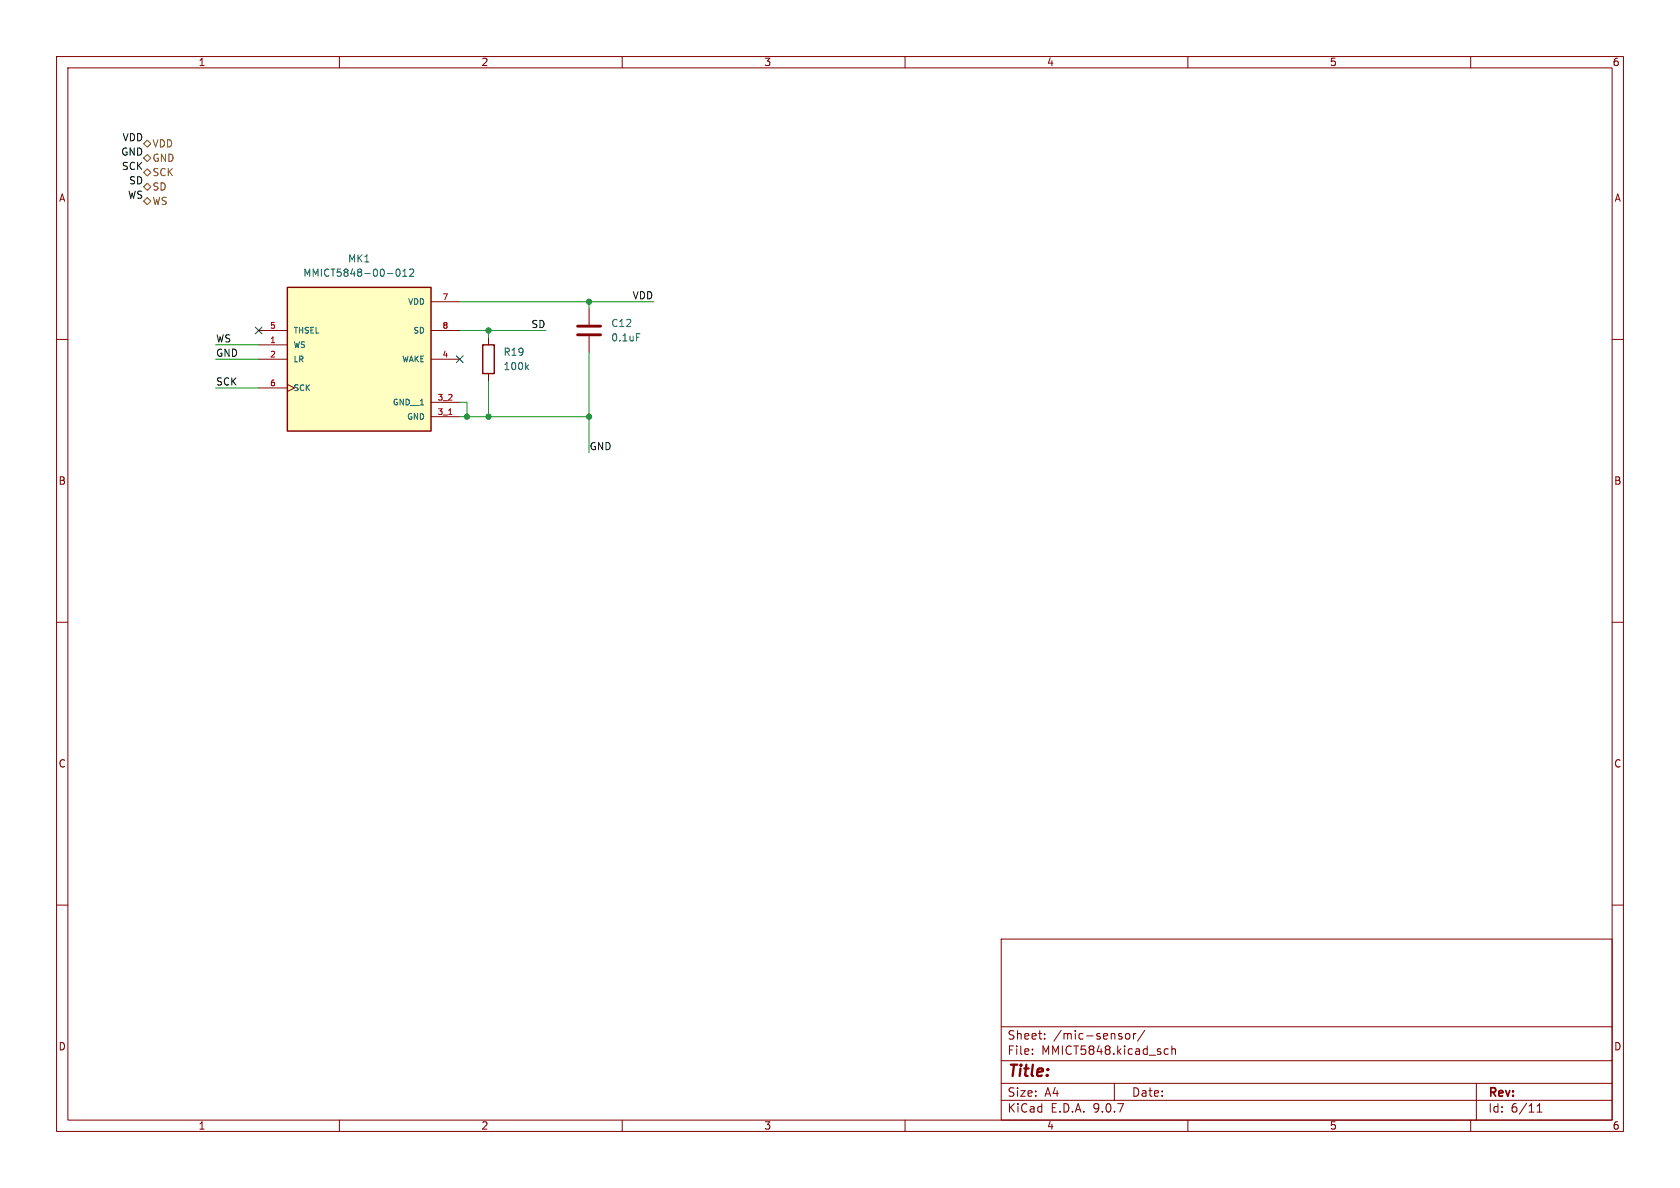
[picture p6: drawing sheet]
<svg xmlns="http://www.w3.org/2000/svg" width="297mm" height="210mm" viewBox="0 0 297 210" stroke-linecap="round" stroke-linejoin="round" font-family="sans-serif">
<g fill="none" stroke="#840000" stroke-width=".18">
<path d="M10 10h277v190h-277zM12 12h273v186h-273zM60 10v2M110 10v2M160 10v2M210 10v2M260 10v2M10 60h2M285 60h2M10 110h2M285 110h2M10 160h2"/>
<path d="M177 166h108v32h-108zM285 160h2M60 198v2M110 198v2M160 198v2M177 194.5h108M177 191.5h108M177 187.5h108M177 181.5h108M182.5 186.3v.1M182.5 185.5v.1M184.7 183.6v.1"/>
<path d="M184.7 182.8v.1M197 191.5v3M198.3 183.3v.3M199.1 182.8l.4-.1 .2 .3v.4l-.2 .3-.4-.1-.1-.2v-.4zM200.4 182.7v1M200.8 182.7l-.3 .1-.1 .2M202.4 182.1l-1.3 2M206 186.3h.5M206 185.5h.5M207.2 185.5l.2-.1 .3 .1 .1 .9M207.2 184.9v1.5M210 198v2"/>
<path d="M260 198v2M261 191.5v6.5M271.7 196.6h.9M271.7 195.5l.5-.4v1.5"/>
</g>
<path d="M50.8 50.8h25.4v25.4h-25.4z" fill="#ffffc2"/>
<path d="M50.8 50.8h25.4v25.4h-25.4zM85.3 61h2.1v5h-2.1z" fill="none" stroke="#840000" stroke-width=".25"/>
<g fill="none" stroke="#840000" stroke-width=".18">
<path d="M45.7 58.4h5.1M76.2 58.4h5.1M76.2 53.3h5.1M86.4 59.7v1.3M104.1 54.6v2.8M104.1 59.4v2.8M45.7 61h5.1M45.7 63.5h5.1M45.7 68.6h5.1M50.8 67.9l1.3 .7-1.3 .6M76.2 63.5h5.1M76.2 71.1h5.1"/>
<path d="M76.2 73.7h5.1M86.4 66v1.3"/>
</g>
<path d="M79.3 73.3h.6" fill="none" stroke="#a90000" stroke-width=".18"/>
<path d="M70.2 47.6h.1a.68 .68 0 0 1 .4 .6 .68 .68 0 0 1-.4 .6 .84 .84 0 0 1-.1-1.2zM71.2 48.8h.7M71.2 47.9l.4-.3v1.2M72.4 47.7l.5-.1 .2 .3-.7 .9h.7M112.5 59h.6M93.1 64.9l.3 .4M93.4 64.5l-.5 .5" fill="none" stroke="#006464" stroke-width=".18"/>
<path d="M102.1 57.7h4.1M102.1 59.2h4.1" fill="none" stroke="#840000" stroke-width=".51"/>
<path d="M25.4 25.4l.6-.6 .7 .6-.7 .6zM25.4 30.5l.6-.7 .7 .7-.7 .6zM25.4 33l.6-.6 .7 .6-.7 .7zM25.4 35.6l.6-.7 .7 .7-.7 .6zM25.4 27.9l.6-.6 .7 .6-.7 .7z" fill="none" stroke="#725600" stroke-width=".18"/>
<path d="M81.3 53.3h34.3M81.3 58.4h15.2M86.4 58.4v1.3M104.1 53.3v1.3M38.1 61h7.6M38.1 63.5h7.6M38.1 68.6h7.6M81.3 73.7h22.8M81.3 71.1h1.2v2.6M86.4 67.3v6.4M104.1 62.2v17.8" fill="none" stroke="#009600" stroke-width=".18"/>
<path d="M45.1 57.8l1.2 1.2M46.3 57.8l-1.2 1.2M80.7 62.9l1.2 1.2M81.9 62.9l-1.2 1.2" fill="none" stroke="#000084" stroke-width=".18"/>
<g fill="#009600" stroke="#009600" stroke-width=".18">
<circle cx="86.4" cy="58.4" r=".46"/>
<circle cx="82.5" cy="73.7" r=".46"/>
<circle cx="86.4" cy="73.7" r=".46"/>
<circle cx="104.1" cy="53.3" r=".46"/>
<circle cx="104.1" cy="73.7" r=".46"/>
</g>
<text font-size="2.8" fill="#840000" x="178" y="190.9">Title:</text>
<g font-size="2.1" fill="#840000">
<text x="178" y="184">Sheet:</text>
<text x="186.2" y="184">/mic-sensor/</text>
<text x="178" y="186.7">File:</text>
<text x="184.1" y="186.7">MMICT5848.kicad_sch</text>
<text x="178" y="196.9">KiCad</text>
<text x="178" y="194.1">Size:</text>
<text x="184.7" y="194.1">A4</text>
<text x="185.7" y="196.9">E.D.A.</text>
<text x="193.3" y="196.9">9.0.7</text>
<text x="200" y="194.1">Date:</text>
<text x="263" y="194.3">Rev:</text>
<text x="263" y="196.9">Id:</text>
<text x="267.1" y="196.9">6/11</text>
</g>
<g font-size="1.8" fill="#840000">
<text x="35" y="11.9">1</text>
<text x="85" y="11.9">2</text>
<text x="135" y="11.9">3</text>
<text x="185" y="11.9">4</text>
<text x="235" y="11.9">5</text>
<text x="285" y="11.9">6</text>
<text x="10.3" y="35.9">A</text>
<text x="285.3" y="35.9">A</text>
<text x="10.3" y="85.9">B</text>
<text x="285.3" y="85.9">B</text>
<text x="10.3" y="135.9">C</text>
<text x="285.3" y="135.9">C</text>
<text x="10.3" y="185.9">D</text>
<text x="285.3" y="185.9">D</text>
<text x="35" y="199.9">1</text>
<text x="85" y="199.9">2</text>
<text x="135" y="199.9">3</text>
<text x="185" y="199.9">4</text>
<text x="235" y="199.9">5</text>
<text x="285" y="199.9">6</text>
</g>
<g font-size="1.8" fill="#0f0f0f">
<text x="21.3" y="27.6">GND</text>
<text x="21.6" y="25.1">VDD</text>
<text x="21.4" y="30.1">SCK</text>
<text x="22.5" y="35.2">WS</text>
<text x="22.7" y="32.7">SD</text>
<text x="111.7" y="53">VDD</text>
<text x="93.8" y="58.1">SD</text>
<text x="38.1" y="63.2">GND</text>
<text x="38.1" y="60.6">WS</text>
<text x="38.1" y="68.2">SCK</text>
<text x="104.1" y="79.7">GND</text>
</g>
<g font-size="1.8" fill="#725600">
<text x="26.9" y="26.3">VDD</text>
<text x="26.9" y="28.8">GND</text>
<text x="26.9" y="31.3">SCK</text>
<text x="26.9" y="33.9">SD</text>
<text x="26.9" y="36.4">WS</text>
</g>
<g font-size="1.8" fill="#006464">
<text x="61.4" y="46.6">MK1</text>
<text x="53.5" y="49.1">MMICT5848-00-012</text>
<text x="108" y="58">C12</text>
<text x="88.9" y="63.1">R19</text>
<text x="88.9" y="65.6">100k</text>
<text x="108" y="60.6">0.1uF</text>
</g>
<g font-size="1.4" fill="#a90000">
<text x="78.1" y="53.1">7</text>
<text x="47.6" y="58.2">5</text>
<text x="78.1" y="58.2">8</text>
<text x="47.6" y="60.7">1</text>
<text x="47.6" y="63.2">2</text>
<text x="78.1" y="63.2">4</text>
<text x="47.6" y="68.3">6</text>
<text x="77.3" y="70.9">3_2</text>
<text x="77.3" y="73.4">3_1</text>
</g>
<g font-size="1.4" fill="#006464">
<text x="51.8" y="59.2">THSEL</text>
<text x="72" y="54.1">VDD</text>
<text x="72.9" y="59.2">SD</text>
<text x="51.8" y="61.7">WS</text>
<text x="51.8" y="64.2">LR</text>
<text x="71" y="64.2">WAKE</text>
<text x="51.8" y="69.3">SCK</text>
<text x="69.3" y="71.9">GND__1</text>
<text x="71.8" y="74.4">GND</text>
</g>
</svg>
